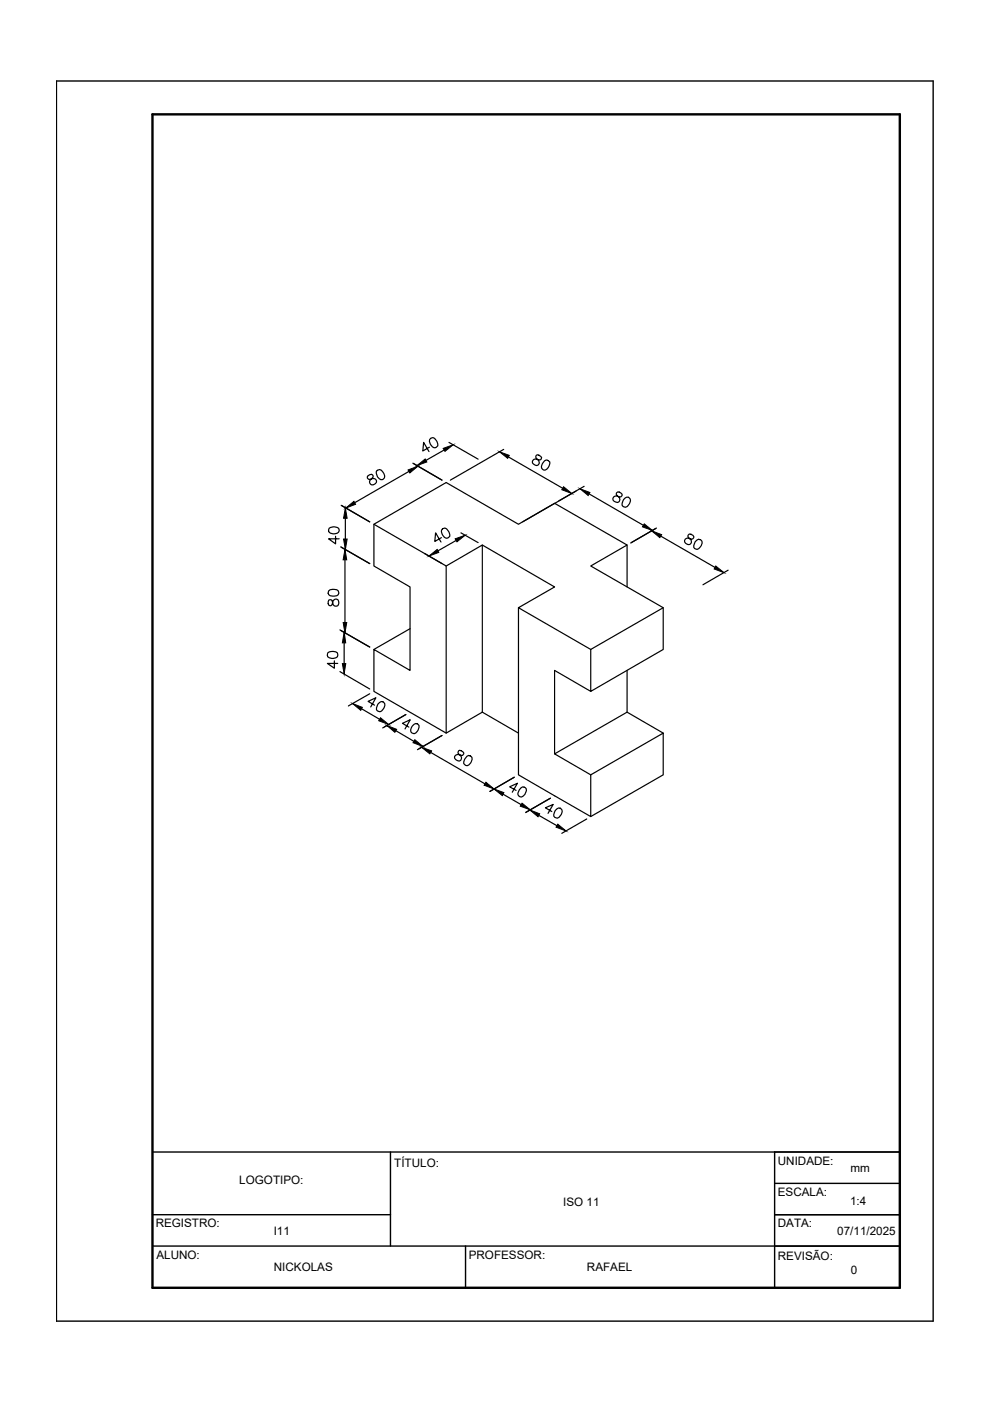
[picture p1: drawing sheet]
<svg xmlns="http://www.w3.org/2000/svg" width="210mm" height="297mm" viewBox="0 0 210 297" stroke-linecap="round" stroke-linejoin="round" font-family="sans-serif">
<!-- layer: CONTORNO 1 -->
<g fill="none" stroke="#000" stroke-width=".25">
<path d="M86.7 99.9l-11.5 6.7M87.5 98.2l6.2 3.6M95.2 93.8l6.2 3.6M106.8 95.3l-11.3 6.5M107.8 96.9l11.5 6.6M72.2 115.9l6.2 3.6-6.1-3.5M72.3 107.1l6.1 3.5-6-3.4M73.1 118.7v13.3M79.3 111.2l15.3 8.8v35.4l7.7-4.4M90.1 117.4l3.6 2.1M97.7 113l3.7 2M102.3 115.6l15.3 8.8-7.7 4.4 15.4 8.9"/>
<path d="M123.9 103.1l-13.1 7.5M124.9 104.7l11.5 6.7M133 115.6v8.8M139.1 112l-5.4 3.1M139.2 112l-5.4 3M140.1 113.7l11.5 6.6M72.1 133.5l6.3 3.7-6.2-3.5M86.9 133.3l-7.6 4.4M94.6 120l7.7-4.4v35.4M109.9 128.8v35.5l15.4 8.8v-8.8l-7.7-4.5 15.4-8.8v-8.9M125.3 137.7l15.3-8.9-15.3-8.8 7.7-4.4-15.4-8.9-7.7 4.5-15.3-8.9-15.3 8.9v8.8l7.6 4.4v17.7l-7.6-4.4v8.9l15.3 8.8M140.6 128.8v8.9l-15.3 8.9v-8.9"/>
<path d="M154.4 120.9l-5.4 3.1M72.1 142.4l6.3 3.7M78.4 147.1l-4.5 2.6M86 151.5l-4.9 2.8M88.8 158.8l4.9-2.9-5.2 3M91.3 159.5l11.5 6.7M102.3 151l7.6 4.4M125.3 146.6l-7.7-4.5v17.7M133 151l7.6 4.4M109 164.8l-5.1 3M111.5 172.2l5.2-3-5.3 3.1M124.4 173.6l-5.3 3.1"/>
<path d="M125.3 164.3l15.3-8.9v8.9l-15.3 8.8"/>
</g>
<g fill="#000" stroke="#000" stroke-width=".21">
<path d="M86.5 99.6l2.1-.8-1.7 1.5zM105.9 95.8l2.1 .7-.4 .7zM73.1 116.5l.4 2.2h-.7zM73.2 107.7l.4 2.2h-.8zM73.3 107.7l1.7-1.4 .4 .6zM96.5 114.2l2.1-.7-1.7 1.4zM119.5 103.2l1.7 1.4-2.1-.8zM123 103.6l2.1 .8-.4 .7zM136.6 111.1l1.7 1.4-2.1-.8zM138.2 112.6l2.1 .8-.4 .6zM73 134.1l.3 2.2h-.7zM72.8 132h.7l-.4 2.2z"/>
<path d="M151.8 120l1.7 1.4-2.1-.8zM89.4 158.4l2.1 .8-.4 .6zM103 165.8l1.8 1.5-2.2-.8z"/>
</g>
<!-- layer: CONTORNO 2 -->
<path d="M12 17.2h185.9v262.9h-185.9zM32.3 257.5h50.5M32.3 244.2h158.5M82.8 244.2v20M164.2 257.5h26.6M164.2 250.9h26.6M164.2 244.2v28.8M32.3 264.2h158.5M98.7 264.2v8.8" fill="none" stroke="#000" stroke-width=".3"/>
<!-- layer: CONTORNO 3 -->
<path d="M32.3 24.2h158.5v248.8h-158.5z" fill="none" stroke="#000" stroke-width=".51"/>
<g font-size="7.1">
<text x="143.9" y="117.8">80</text>
<text x="95.2" y="163.7">80</text>
</g>
<g font-size="6.6">
<text x="88.5" y="97">40</text>
<text x="111.8" y="100.9">80</text>
<text x="76.6" y="104.1">80</text>
<text x="128.8" y="108.7">80</text>
</g>
<g font-size="6.2">
<text x="91" y="116.1">40</text>
<text x="76.9" y="152">40</text>
<text x="84" y="156.6">40</text>
<text x="106.9" y="170">40</text>
<text x="114.3" y="174.6">40</text>
</g>
<text font-size="5.7" x="72.7" y="142.9" transform="rotate(-90 72.7 142.9)">40</text>
<g font-size="5.3">
<text x="72.7" y="116.4" transform="rotate(-90 72.7 116.4)">40</text>
<text x="72.7" y="129.8" transform="rotate(-90 72.7 129.8)">80</text>
</g>
<g font-size="2.5">
<text x="50.7" y="251">LOGOTIPO:</text>
<text x="83.6" y="247.4">TÍTULO:</text>
<text x="164.9" y="246.9">UNIDADE:</text>
<text x="180.3" y="248.6">mm</text>
<text x="119.4" y="255.7">ISO 11</text>
<text x="164.9" y="253.6">ESCALA:</text>
<text x="180.2" y="255.5">1:4</text>
<text x="33" y="260.3">REGISTRO:</text>
<text x="58" y="261.9">I11</text>
<text x="164.9" y="260.2">DATA:</text>
<text x="177.5" y="261.9">07/11/2025</text>
<text x="33.2" y="266.9">ALUNO:</text>
<text x="58.1" y="269.5">NICKOLAS</text>
<text x="99.4" y="266.9">PROFESSOR:</text>
<text x="124.4" y="269.5">RAFAEL</text>
<text x="164.9" y="267.2">REVISÃO:</text>
<text x="180.4" y="270">0</text>
</g>
</svg>
